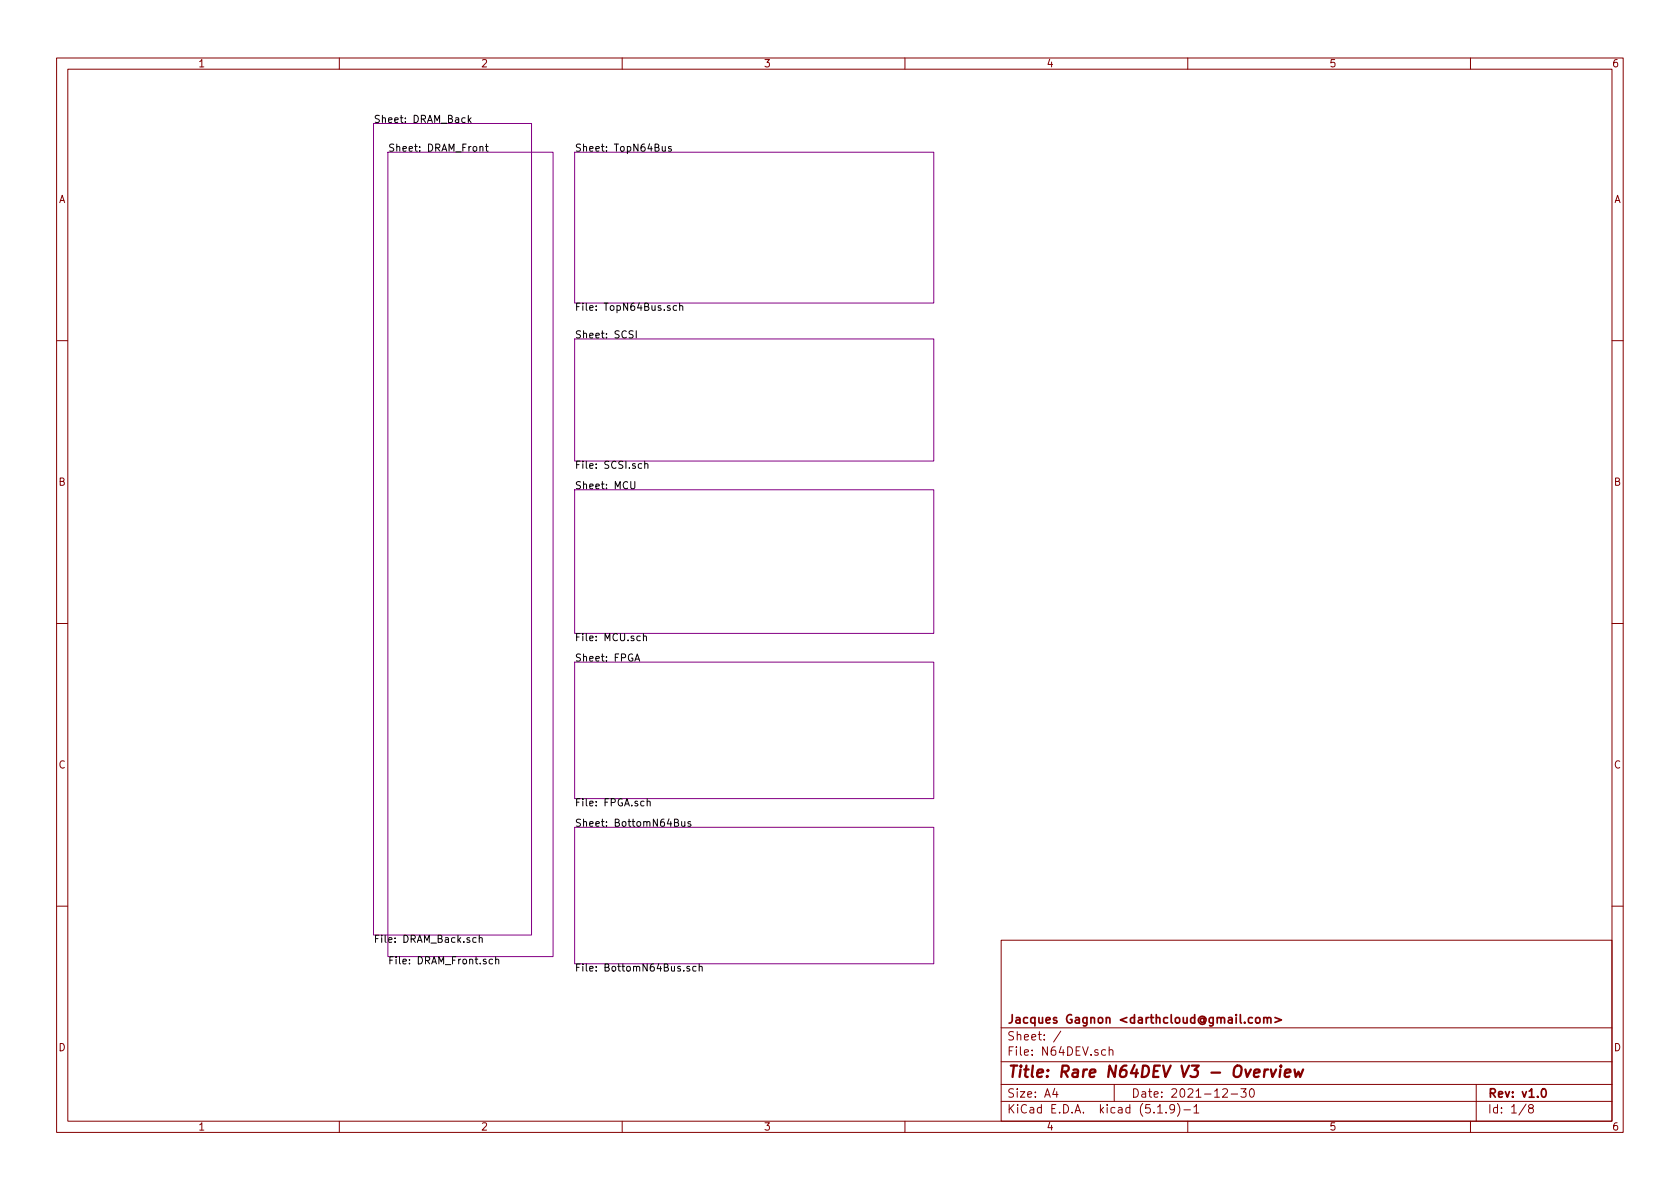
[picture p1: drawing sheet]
<svg xmlns="http://www.w3.org/2000/svg" width="297mm" height="210mm" viewBox="0 0 297 210" stroke-linecap="round" stroke-linejoin="round" font-family="sans-serif">
<g fill="none" stroke="#840000" stroke-width=".18">
<path d="M10 10.3h277v189.9h-277zM12 12.2h273v186.1h-273zM60 10.3v1.9M110 10.3v1.9M160 10.3v1.9M210 10.3v1.9M260 10.3v1.9M10 60.2h2M285 60.2h2M10 110.3h2M285 110.3h2M10 160.2h2"/>
<path d="M177 166.3h108v32h-108zM285 160.2h2M60 198.3v1.9M110 198.3v1.9M160 198.3v1.9M177 194.8h108M177 191.8h108M177 187.8h108M177 181.8h108M186.5 192.5l-.4 1h1M186.8 193v1M187.6 182.3l-1.3 2"/>
<path d="M195.5 185.7l-.5-.1-.2 .3v.6l.2 .1 .5-.1M196.1 185.7h.1a.37 .37 0 0 1 .6 .1v.8M196.1 185.1v1.5M197 191.8v3M204.7 196.8h.8M206.2 196.7v.1M207.7 196l-.1 .1a.48 .48 0 0 1-.6 .1l-.2-.2 .2-.6a.48 .48 0 0 1 .6 .1 1.27 1.27 0 0 1-.2 1.2l-.4 .1M208.2 195.1a1.71 1.71 0 0 1 0 2.3M209.3 196.3h1.2M210 198.3v1.9M211.1 195.8l.4-.5v1.5M211.1 196.8h.9"/>
<path d="M216.2 192.7l.2-.2h.4l.2 .5-.9 1h.9M217.7 193.5h1.1M219.4 192.5h.9l-.5 .6 .5 .1v.7l-.3 .1-.6-.1M221.1 192.6l.2-.1a.8 .8 0 0 1 .5 .8 .8 .8 0 0 1-.5 .7 1 1 0 0 1-.2-1.4zM260 198.3v1.9M261 191.8v6.5M269.8 195.2l-1.2 2M270.6 196l-.3-.2v-.2l.3-.3h.2l.3 .3-.1 .2-.6 .2a.48 .48 0 0 0-.1 .7l.3 .1 .4-.1a.48 .48 0 0 0-.2-.7"/>
</g>
<path d="M223.4 179.9v1M225.4 179.9l1.2 .5-1.2 .4M222.1 180.1l.2-.2 .4 .2 .1 .5-.1 .2-.4 .1-.2-.1zM223.4 180.1l.1-.1a.37 .37 0 0 1 .6 .1v.8M224.1 180.1l.2-.2 .3 .1 .1 .9M272.7 192.7l.2-.2a.81 .81 0 0 1 .6 .6 .81 .81 0 0 1-.3 .8l-.2 .1a.79 .79 0 0 1-.3-1.3z" fill="none" stroke="#840000" stroke-width=".3"/>
<path d="M224.2 189.1a.55 .55 0 0 0-.6 .4M224.7 189.1l.3 1.3 .6-1.3M226.4 189.1l-.2 1.3M226.5 188.4l-.1 .1 .1 .1v-.2v.2M227.2 189.8l1-.2-.1-.4h-.7l-.3 1 .3 .2 .6-.1M228.9 189.1l.2 1.3 .5-.9 .3 .9 .5-1.3" fill="none" stroke="#840000" stroke-width=".41"/>
<path d="M66 21.8h28v143.5h-28zM68.6 26.9h29.2v142.3h-29.2zM101.6 26.9h63.5v26.7h-63.5zM101.6 59.9h63.5v21.6h-63.5zM101.6 86.6h63.5v25.4h-63.5zM101.6 117.1h63.5v24.1h-63.5zM101.6 146.3h63.5v24.1h-63.5z" fill="none" stroke="#840084" stroke-width=".18"/>
<g fill="none" stroke="#000" stroke-width=".18">
<path d="M82.8 20.4v1.3M82.9 21.2l.4 .5M83.3 20.8l-.5 .5M84.9 26l.1-.1 .3 .1 .1 .7M85.8 25.9h.5M86 25.5v1.1l.3 .1M117.1 25.9v.8h.3l.2-.1M117.6 25.9v.8M118.7 26l-.3-.1-.2 .2v.2l.5 .1v.3h-.5M111.9 58.6l-.4-.1-.2 .1v.4l.5 .2 .1 .3-.2 .3-.5-.1M112.5 58.5v1.3M118.5 54.1l-.3-.1-.2 .2 .1 .2 .4 .1v.3h-.5"/>
<path d="M119.6 54.1l-.3-.1-.3 .3 .2 .5h.4M120.2 54.2l.1-.2 .3 .1 .1 .8M120.2 53.6v1.3M111.5 85.2v1l.3 .2h.2l.2-.2v-1M113.5 82h-.4l-.2 .2 .1 .6h.5M114 82.1l.2-.1h.3l.1 .8M114 81.6v1.2M112.2 116.9l.5-1.3 .4 1.3M112.4 116.6h.6M113.8 112.6l.1-.1h.3l.1 .8M113.8 112v1.3M114.4 141.8l.2-.1h.3l.1 .8"/>
<path d="M114.4 141.2v1.3M119.3 145.5l.5-.1 .1-.2v-.2l-.6-.1v1.2h.4l.2-.1 .1-.3-.3-.2M120.5 145.3l.1 .8h.3l.2-.1M121.1 145.3v.8M122.1 145.3h-.3l-.2 .2 .1 .1 .4 .2v.3h-.5M84.2 165.9l-.4-.1-.2 .2 .1 .6h.5M84.7 165.9l.2-.1 .3 .1 .1 .7M84.7 165.4v1.2M87.1 169.7l-.4-.1-.2 .2 .1 .6h.5M87.6 169.7l.2-.1 .3 .1 .1 .8M87.6 169.2v1.3M121.9 170.9h-.3l-.2 .2 .1 .1 .4 .2v.3h-.5"/>
<path d="M123.1 170.9h-.4l-.2 .2 .1 .6h.5M123.6 171l.2-.1h.3l.1 .8M123.6 170.5v1.2"/>
</g>
<text font-size="2.8" fill="#840000" x="178" y="190.5">Title: Rare N64DEV V3 - Overview</text>
<g font-size="2.1" fill="#840000">
<text x="178" y="184">Sheet: /</text>
<text x="178" y="181">Jacques Gagnon &lt;darthcloud@gmail.com&gt;</text>
<text x="178" y="186.7">File: N64DEV.sch</text>
<text x="178" y="196.9">KiCad E.D.A. kicad (5.1.9)-1</text>
<text x="178" y="194.1">Size: A4</text>
<text x="200" y="194.1">Date: 2021-12-30</text>
<text x="263" y="194.1">Rev: v1.0</text>
<text x="263" y="196.9">Id: 1/8</text>
</g>
<g font-size="1.8" fill="#840000">
<text x="35" y="11.9">1</text>
<text x="85" y="11.9">2</text>
<text x="135" y="11.9">3</text>
<text x="185" y="11.9">4</text>
<text x="235" y="11.9">5</text>
<text x="285" y="11.9">6</text>
<text x="10.4" y="35.9">A</text>
<text x="285.4" y="35.9">A</text>
<text x="10.4" y="85.9">B</text>
<text x="285.4" y="85.9">B</text>
<text x="10.4" y="135.9">C</text>
<text x="285.4" y="135.9">C</text>
<text x="10.4" y="185.9">D</text>
<text x="285.4" y="185.9">D</text>
<text x="35" y="199.9">1</text>
<text x="85" y="199.9">2</text>
<text x="135" y="199.9">3</text>
<text x="185" y="199.9">4</text>
<text x="235" y="199.9">5</text>
<text x="285" y="199.9">6</text>
</g>
<g font-size="1.8">
<text x="66" y="21.7">Sheet: DRAM_Back</text>
<text x="68.6" y="26.8">Sheet: DRAM_Front</text>
<text x="101.6" y="26.8">Sheet: TopN64Bus</text>
<text x="101.6" y="59.8">Sheet: SCSI</text>
<text x="101.6" y="55">File: TopN64Bus.sch</text>
<text x="101.6" y="82.9">File: SCSI.sch</text>
<text x="101.6" y="86.5">Sheet: MCU</text>
<text x="101.6" y="113.4">File: MCU.sch</text>
<text x="101.6" y="117">Sheet: FPGA</text>
<text x="101.6" y="142.6">File: FPGA.sch</text>
<text x="101.6" y="146.2">Sheet: BottomN64Bus</text>
<text x="66" y="166.7">File: DRAM_Back.sch</text>
<text x="68.6" y="170.5">File: DRAM_Front.sch</text>
<text x="101.6" y="171.8">File: BottomN64Bus.sch</text>
</g>
</svg>
